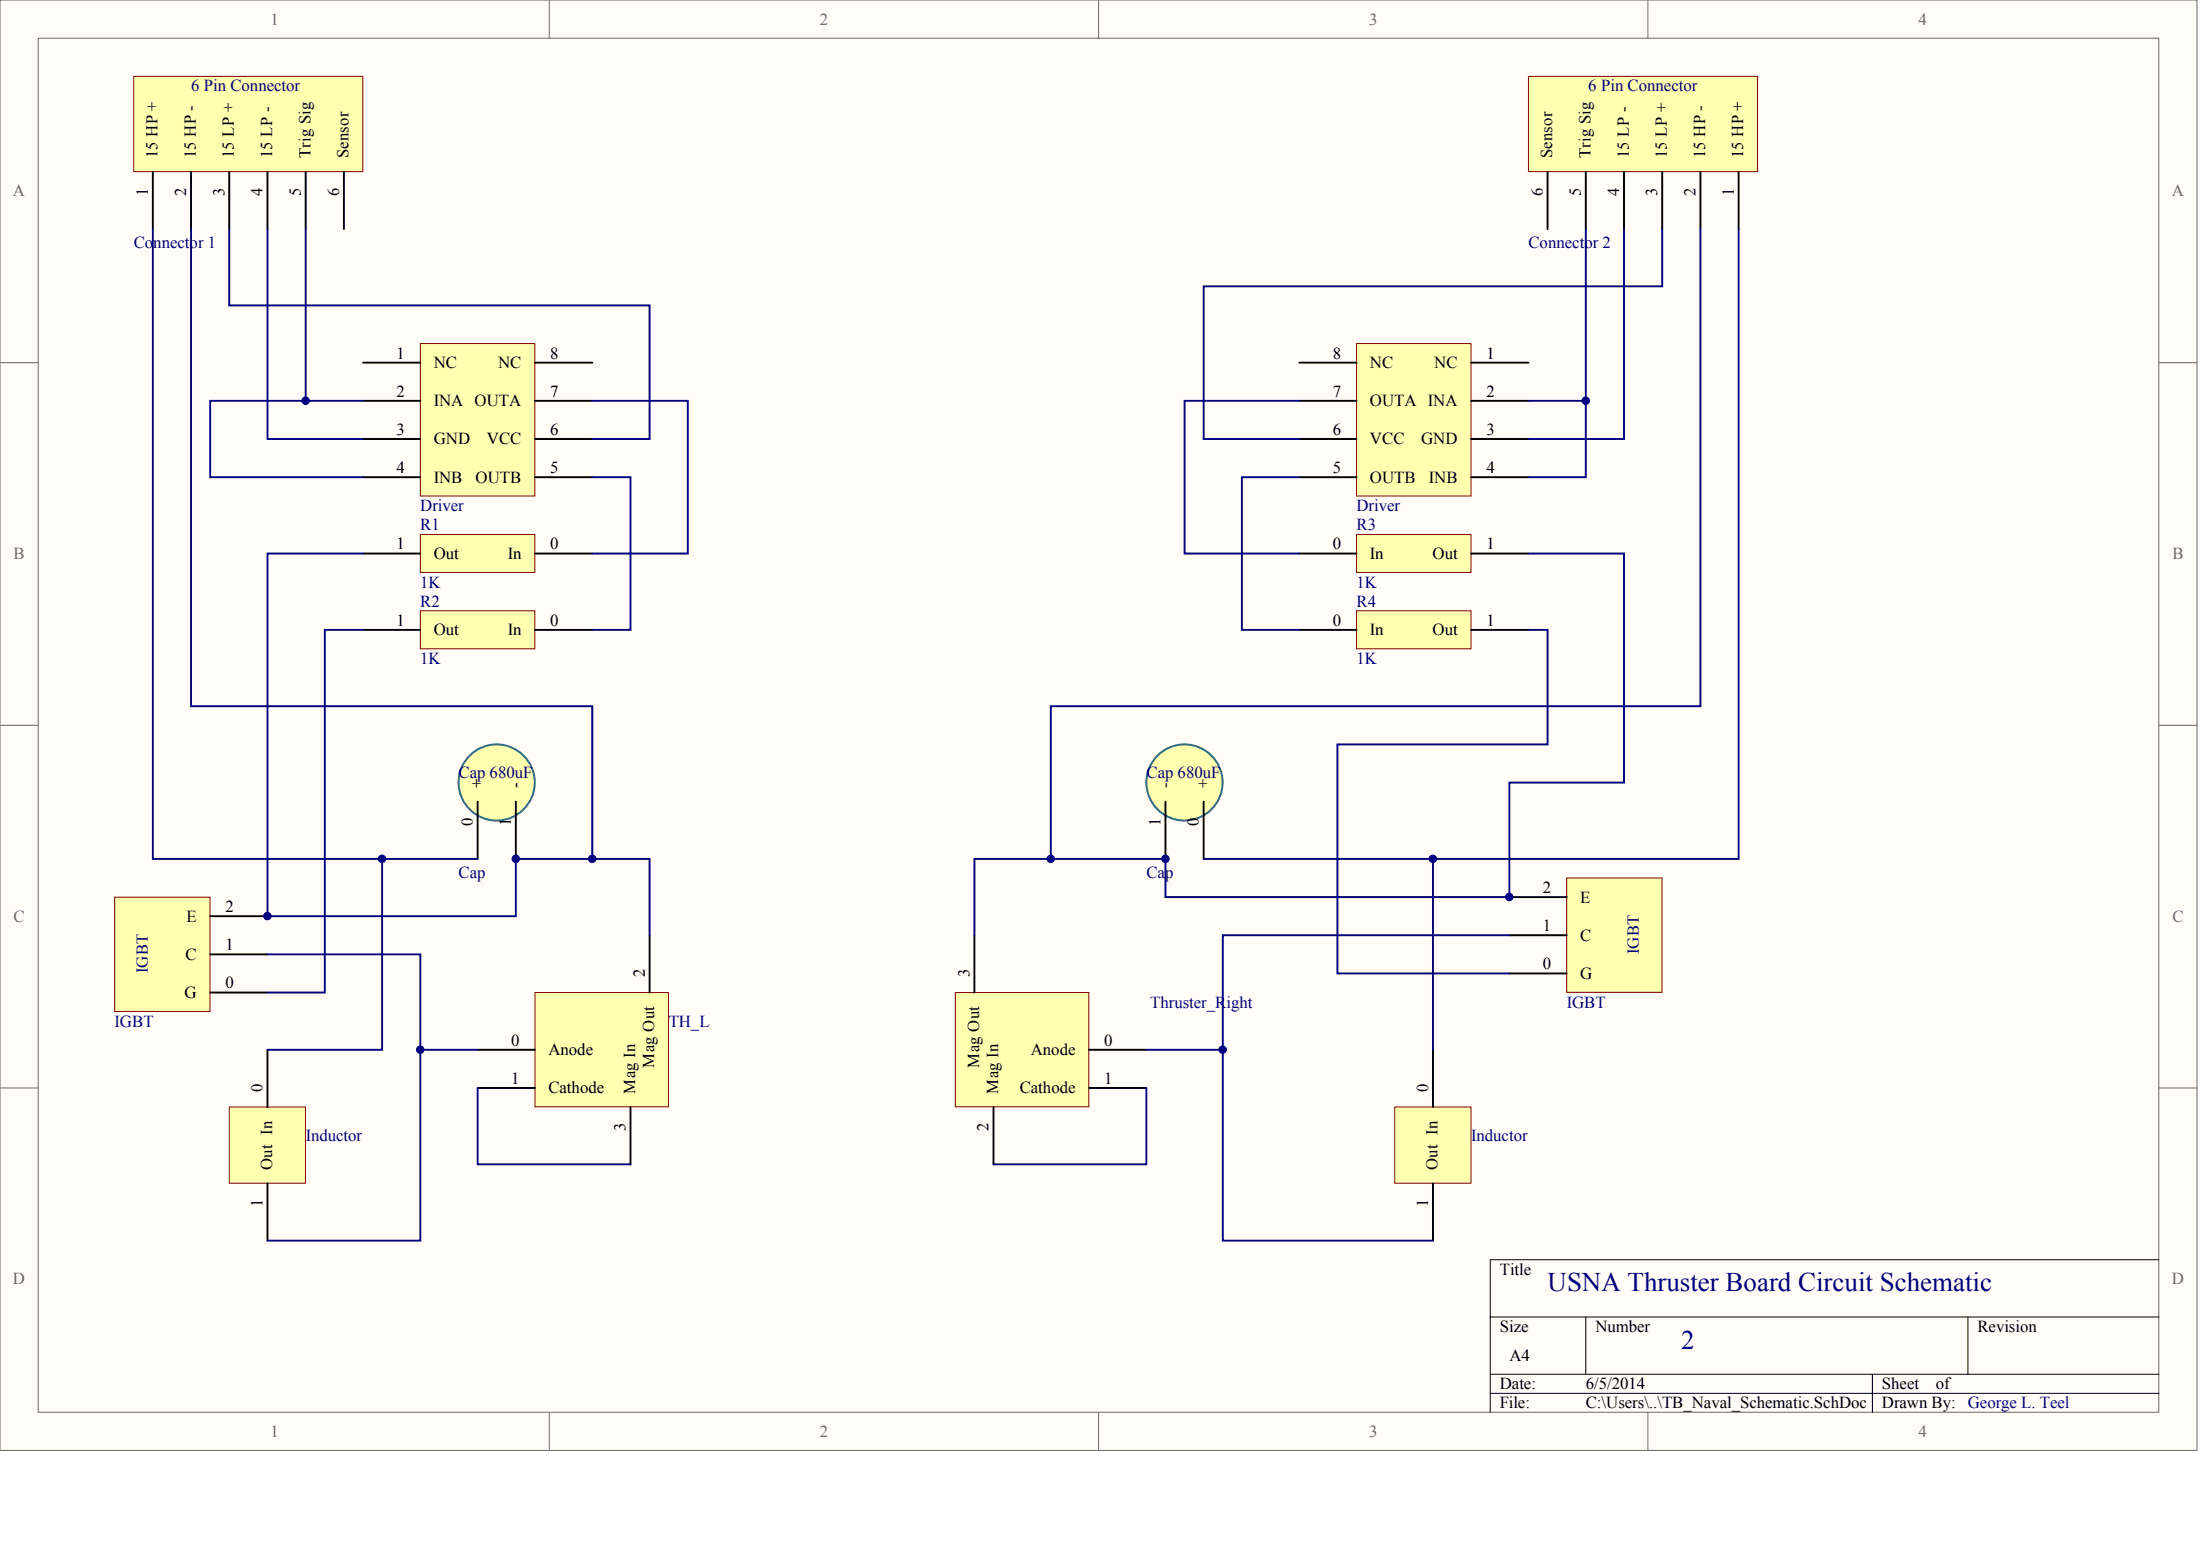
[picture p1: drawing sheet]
<svg xmlns="http://www.w3.org/2000/svg" width="840mm" height="594mm" viewBox="0 0 840 594" stroke-linecap="round" stroke-linejoin="round" font-family="sans-serif">
<g fill="#fffcf8" stroke="#696969" stroke-width=".38">
<path d="M0 0h838.5v553.4h-838.5z"/>
<path d="M14.6 14.6h809.3v524.2h-809.3z"/>
</g>
<path d="M209.6 0v14.6M419.3 0v14.6M628.9 0v14.6M0 138.4h14.6M824 138.4h14.5M0 276.7h14.6M824 276.7h14.5M0 415.1h14.6M824 415.1h14.5M209.6 538.9v14.6M419.3 538.9v14.6M628.9 538.9v14.6" fill="none" stroke="#696969" stroke-width=".38"/>
<path d="M824 480.7h-255.3v58.2M568.7 502.5h255.3M605.2 502.5v21.9M751 502.5v21.9M568.7 524.4h255.3M568.7 531.6h255.3M714.6 524.4v14.5" fill="none" stroke="#000" stroke-width=".38"/>
<path d="M51 29.1h87.5v36.4h-87.5z" fill="#ffffb0" stroke="#800000" stroke-width=".38"/>
<path d="M58.3 65.6v21.8M72.9 65.6v21.8M87.5 65.6v21.8M102.1 65.6v21.8M116.7 65.6v21.8M131.2 65.6v21.8" fill="none" stroke="#000" stroke-width=".73"/>
<path d="M583.3 29.1h87.5v36.4h-87.5z" fill="#ffffb0" stroke="#800000" stroke-width=".38"/>
<path d="M590.6 65.6v21.8M605.2 65.6v21.8M619.8 65.6v21.8M634.4 65.6v21.8M649 65.6v21.8M663.5 65.6v21.8" fill="none" stroke="#000" stroke-width=".73"/>
<path d="M204.2 378.7h50.9v43.6h-50.9z" fill="#ffffb0" stroke="#800000" stroke-width=".38"/>
<path d="M247.9 356.9v21.8M182.3 400.6h21.9M182.3 415.1h21.9M240.6 422.4v21.8" fill="none" stroke="#000" stroke-width=".73"/>
<path d="M43.7 342.3h36.4v43.6h-36.4z" fill="#ffffb0" stroke="#800000" stroke-width=".38"/>
<path d="M80.2 349.6h21.9M80.2 378.7h21.9M80.2 364.1h21.9" fill="none" stroke="#000" stroke-width=".73"/>
<path d="M597.9 335h36.4v43.6h-36.4z" fill="#ffffb0" stroke="#800000" stroke-width=".38"/>
<path d="M576 356.9h21.9M576 342.3h21.9M576 371.4h21.9" fill="none" stroke="#000" stroke-width=".73"/>
<path d="M160.4 131.1h43.7v58.2h-43.7z" fill="#ffffb0" stroke="#800000" stroke-width=".38"/>
<path d="M138.5 138.4h21.9M204.2 138.4h21.8M138.5 152.9h21.9M204.2 152.9h21.8M138.5 167.5h21.9M204.2 167.5h21.8M138.5 182.1h21.9M204.2 182.1h21.8" fill="none" stroke="#000" stroke-width=".73"/>
<path d="M517.7 131.1h43.7v58.2h-43.7z" fill="#ffffb0" stroke="#800000" stroke-width=".38"/>
<path d="M495.8 138.4h21.9M561.5 138.4h21.8M495.8 152.9h21.9M561.5 152.9h21.8M495.8 167.5h21.9M561.5 167.5h21.8M495.8 182.1h21.9M561.5 182.1h21.8" fill="none" stroke="#000" stroke-width=".73"/>
<path d="M160.4 203.9h43.7v14.5h-43.7z" fill="#ffffb0" stroke="#800000" stroke-width=".38"/>
<path d="M138.5 211.2h21.9M204.2 211.2h21.8" fill="none" stroke="#000" stroke-width=".73"/>
<path d="M160.4 233.1h43.7v14.4h-43.7z" fill="#ffffb0" stroke="#800000" stroke-width=".38"/>
<path d="M138.5 240.3h21.9M204.2 240.3h21.8" fill="none" stroke="#000" stroke-width=".73"/>
<path d="M517.7 203.9h43.7v14.5h-43.7z" fill="#ffffb0" stroke="#800000" stroke-width=".38"/>
<path d="M495.8 211.2h21.9M561.5 211.2h21.8" fill="none" stroke="#000" stroke-width=".73"/>
<path d="M517.7 233.1h43.7v14.4h-43.7z" fill="#ffffb0" stroke="#800000" stroke-width=".38"/>
<path d="M495.8 240.3h21.9M561.5 240.3h21.8" fill="none" stroke="#000" stroke-width=".73"/>
<circle cx="189.5" cy="298.6" r="14.5" fill="#ffffb0" stroke="#008080" stroke-width=".73"/>
<path d="M182.3 305.9v21.8M196.9 305.9v21.8" fill="none" stroke="#000" stroke-width=".73"/>
<circle cx="452" cy="298.6" r="14.5" fill="#ffffb0" stroke="#008080" stroke-width=".73"/>
<path d="M444.8 305.9v21.8M459.4 305.9v21.8" fill="none" stroke="#000" stroke-width=".73"/>
<path d="M87.5 422.4h29.1v29.1h-29.1z" fill="#ffffb0" stroke="#800000" stroke-width=".38"/>
<path d="M102.1 400.6v21.8M102.1 451.5v21.9" fill="none" stroke="#000" stroke-width=".73"/>
<path d="M532.3 422.4h29.1v29.1h-29.1z" fill="#ffffb0" stroke="#800000" stroke-width=".38"/>
<path d="M546.9 400.6v21.8M546.9 451.5v21.9" fill="none" stroke="#000" stroke-width=".73"/>
<g fill="none" stroke="#000080" stroke-width=".73">
<path d="M58.3 87.4v240.3h124M72.9 87.4v182.1h153.1v58.2h-29.1v21.9h-94.8v-138.4h36.4M87.5 87.4v29.1h160.4v51h-21.9M102.1 87.4v80.1h36.4M116.7 87.4v65.5M138.5 152.9h-58.3v29.2h58.3M226 152.9h36.5v58.3h-36.5M226 182.1h14.6v58.2h-14.6M138.5 240.3h-14.5v138.4h-21.9M145.8 327.7v72.9h-43.7M226 327.7h21.9v29.2M182.3 415.1v29.1h58.3"/>
<path d="M182.3 400.6h-21.9v72.8h-58.3"/>
</g>
<path d="M364.6 378.7h50.9v43.6h-50.9z" fill="#ffffb0" stroke="#800000" stroke-width=".38"/>
<path d="M371.9 356.9v21.8M415.6 400.6h21.9M415.6 415.1h21.9M379.2 422.4v21.8" fill="none" stroke="#000" stroke-width=".73"/>
<g fill="none" stroke="#000080" stroke-width=".73">
<path d="M605.2 87.4v65.5h-21.9M619.8 87.4v80.1h-36.5M634.4 87.4v21.8h-175v58.3h36.4M649 87.4v182.1h-248v58.2h43.8v14.6h131.2v-43.7h43.8v-87.4h-36.5M663.5 87.4v240.3h-204.1M495.8 152.9h-43.7v58.3h43.7M605.2 152.9v29.2h-21.9M495.8 182.1h-21.8v58.2h21.8M583.3 240.3h7.3v43.7h-80.2v87.4h65.6M401 327.7h-29.1v29.2M546.9 327.7v72.9M576 356.9h-109.3v43.7h-29.2"/>
<path d="M102.1 364.1h58.3v36.5M437.5 415.1v29.1h-58.3M466.7 400.6v72.8h80.2"/>
</g>
<g fill="#000080" stroke="#000080" stroke-width=".38">
<circle cx="102" cy="349.5" r="1.42"/>
<circle cx="116.6" cy="152.9" r="1.42"/>
<circle cx="145.8" cy="327.7" r="1.42"/>
<circle cx="160.4" cy="400.5" r="1.42"/>
<circle cx="196.8" cy="327.7" r="1.42"/>
<circle cx="226" cy="327.7" r="1.42"/>
<circle cx="401" cy="327.7" r="1.42"/>
<circle cx="444.8" cy="327.7" r="1.42"/>
<circle cx="466.6" cy="400.5" r="1.42"/>
<circle cx="546.8" cy="327.7" r="1.42"/>
<circle cx="576" cy="342.3" r="1.42"/>
<circle cx="605.2" cy="152.9" r="1.42"/>
</g>
<g font-size="10.3" fill="#000080">
<text x="590.6" y="492.7">USNA Thruster Board Circuit Schematic</text>
<text x="641.7" y="514.6">2</text>
</g>
<g font-size="6.4" fill="#696969">
<text x="103.2" y="9.4">1</text>
<text x="312.9" y="9.4">2</text>
<text x="522.5" y="9.4">3</text>
<text x="732.2" y="9.4">4</text>
<text x="5" y="74.9">A</text>
<text x="828.9" y="74.9">A</text>
<text x="5.2" y="213.3">B</text>
<text x="829.1" y="213.3">B</text>
<text x="5.2" y="351.6">C</text>
<text x="829.1" y="351.6">C</text>
<text x="5" y="490">D</text>
<text x="828.9" y="490">D</text>
<text x="103.2" y="548.3">1</text>
<text x="312.9" y="548.3">2</text>
<text x="522.5" y="548.3">3</text>
<text x="732.2" y="548.3">4</text>
</g>
<g font-size="6.4" fill="#000080">
<text x="72.9" y="34.9">6 Pin Connector</text>
<text x="606.2" y="34.9">6 Pin Connector</text>
<text x="51" y="94.6">Connector 1</text>
<text x="583.3" y="94.6">Connector 2</text>
<text x="160.4" y="195.1">Driver</text>
<text x="517.7" y="195.1">Driver</text>
<text x="160.4" y="202.4">R1</text>
<text x="517.7" y="202.4">R3</text>
<text x="160.4" y="224.2">1K</text>
<text x="517.7" y="224.2">1K</text>
<text x="160.4" y="231.5">R2</text>
<text x="517.7" y="231.5">R4</text>
<text x="160.4" y="253.3">1K</text>
<text x="517.7" y="253.3">1K</text>
<text x="175" y="297">Cap 680uF</text>
<text x="437.6" y="297">Cap 680uF</text>
<text x="175" y="334.9">Cap</text>
<text x="437.5" y="334.9">Cap</text>
<text x="439" y="384.4">Thruster_Right</text>
<text x="597.9" y="384.4">IGBT</text>
<text x="43.7" y="391.7">IGBT</text>
<text x="255.2" y="391.7">TH_L</text>
<text x="116.7" y="435.4">Inductor</text>
<text x="561.5" y="435.4">Inductor</text>
<text x="751" y="537.3">George L. Teel</text>
</g>
<g font-size="6.4">
<text x="151.4" y="136.8">1</text>
<text x="210" y="136.8">8</text>
<text x="508.7" y="136.8">8</text>
<text x="567.3" y="136.8">1</text>
<text x="165.5" y="140.4">NC</text>
<text x="190.1" y="140.4">NC</text>
<text x="522.8" y="140.4">NC</text>
<text x="547.4" y="140.4">NC</text>
<text x="151.4" y="151.4">2</text>
<text x="165.5" y="155">INA OUTA</text>
<text x="210" y="151.4">7</text>
<text x="508.7" y="151.4">7</text>
<text x="522.8" y="155">OUTA INA</text>
<text x="567.3" y="151.4">2</text>
<text x="151.4" y="165.9">3</text>
<text x="210" y="165.9">6</text>
<text x="508.7" y="165.9">6</text>
<text x="567.3" y="165.9">3</text>
<text x="165.5" y="169.6">GND</text>
<text x="185.8" y="169.6">VCC</text>
<text x="522.8" y="169.6">VCC</text>
<text x="542.4" y="169.6">GND</text>
<text x="151.4" y="180.5">4</text>
<text x="165.5" y="184.1">INB</text>
<text x="181.5" y="184.1">OUTB</text>
<text x="210" y="180.5">5</text>
<text x="508.7" y="180.5">5</text>
<text x="522.8" y="184.1">OUTB</text>
<text x="545.3" y="184.1">INB</text>
<text x="567.3" y="180.5">4</text>
<text x="151.4" y="209.6">1</text>
<text x="210" y="209.6">0</text>
<text x="508.7" y="209.6">0</text>
<text x="567.3" y="209.6">1</text>
<text x="165.5" y="213.3">Out</text>
<text x="193.8" y="213.3">In</text>
<text x="522.8" y="213.3">In</text>
<text x="546.7" y="213.3">Out</text>
<text x="151.4" y="238.8">1</text>
<text x="210" y="238.8">0</text>
<text x="508.7" y="238.8">0</text>
<text x="567.3" y="238.8">1</text>
<text x="165.5" y="242.4">Out</text>
<text x="193.8" y="242.4">In</text>
<text x="522.8" y="242.4">In</text>
<text x="546.7" y="242.4">Out</text>
<text x="588.9" y="340.7">2</text>
<text x="603" y="344.4">E</text>
<text x="71.2" y="351.6">E</text>
<text x="86" y="348">2</text>
<text x="588.9" y="355.3">1</text>
<text x="603" y="358.9">C</text>
<text x="86" y="362.6">1</text>
<text x="70.8" y="366.2">C</text>
<text x="588.9" y="369.8">0</text>
<text x="86" y="377.1">0</text>
<text x="603" y="373.5">G</text>
<text x="70.4" y="380.8">G</text>
<text x="195.1" y="399">0</text>
<text x="421.5" y="399">0</text>
<text x="209.3" y="402.6">Anode</text>
<text x="393.4" y="402.6">Anode</text>
<text x="195.1" y="413.5">1</text>
<text x="421.5" y="413.5">1</text>
<text x="209.3" y="417.2">Cathode</text>
<text x="389.2" y="417.2">Cathode</text>
<text x="572.4" y="486.4">Title</text>
<text x="572.4" y="508.2">Size</text>
<text x="608.9" y="508.2">Number</text>
<text x="754.7" y="508.2">Revision</text>
<text x="576" y="519.1">A4</text>
<text x="572.4" y="530.1">Date:</text>
<text x="605.2" y="530.1">6/5/2014</text>
<text x="718.2" y="530.1">Sheet</text>
<text x="738.8" y="530.1">of</text>
<text x="572.4" y="537.3">File:</text>
<text x="605.2" y="537.3">C:\Users\..\TB_Naval_Schematic.SchDoc</text>
<text x="718.2" y="537.3">Drawn By:</text>
</g>
<g font-size="6.3">
<text x="60.1" y="60.5" transform="rotate(-90 60.1 60.5)">15 HP +</text>
<text x="74.7" y="60.5" transform="rotate(-90 74.7 60.5)">15 HP -</text>
<text x="89.3" y="60.5" transform="rotate(-90 89.3 60.5)">15 LP +</text>
<text x="103.9" y="60.5" transform="rotate(-90 103.9 60.5)">15 LP -</text>
<text x="118.4" y="60.5" transform="rotate(-90 118.4 60.5)">Trig Sig</text>
<text x="133" y="60.5" transform="rotate(-90 133 60.5)">Sensor</text>
<text x="592.4" y="60.5" transform="rotate(-90 592.4 60.5)">Sensor</text>
<text x="607" y="60.5" transform="rotate(-90 607 60.5)">Trig Sig</text>
<text x="621.6" y="60.5" transform="rotate(-90 621.6 60.5)">15 LP -</text>
<text x="636.2" y="60.5" transform="rotate(-90 636.2 60.5)">15 LP +</text>
<text x="650.7" y="60.5" transform="rotate(-90 650.7 60.5)">15 HP -</text>
<text x="665.3" y="60.5" transform="rotate(-90 665.3 60.5)">15 HP +</text>
<text x="56.5" y="74.7" transform="rotate(-90 56.5 74.7)">1</text>
<text x="71.1" y="74.7" transform="rotate(-90 71.1 74.7)">2</text>
<text x="85.6" y="74.7" transform="rotate(-90 85.6 74.7)">3</text>
<text x="100.2" y="74.7" transform="rotate(-90 100.2 74.7)">4</text>
<text x="114.8" y="74.7" transform="rotate(-90 114.8 74.7)">5</text>
<text x="129.4" y="74.7" transform="rotate(-90 129.4 74.7)">6</text>
<text x="588.8" y="74.7" transform="rotate(-90 588.8 74.7)">6</text>
<text x="603.3" y="74.7" transform="rotate(-90 603.3 74.7)">5</text>
<text x="617.9" y="74.7" transform="rotate(-90 617.9 74.7)">4</text>
<text x="632.5" y="74.7" transform="rotate(-90 632.5 74.7)">3</text>
<text x="647.1" y="74.7" transform="rotate(-90 647.1 74.7)">2</text>
<text x="661.7" y="74.7" transform="rotate(-90 661.7 74.7)">1</text>
<text x="184.1" y="300.8" transform="rotate(-90 184.1 300.8)">+</text>
<text x="198.7" y="300.8" transform="rotate(-90 198.7 300.8)">-</text>
<text x="446.6" y="300.8" transform="rotate(-90 446.6 300.8)">-</text>
<text x="461.2" y="300.8" transform="rotate(-90 461.2 300.8)">+</text>
<text x="180.4" y="315" transform="rotate(-90 180.4 315)">0</text>
<text x="195" y="315" transform="rotate(-90 195 315)">1</text>
<text x="442.9" y="315" transform="rotate(-90 442.9 315)">1</text>
<text x="457.5" y="315" transform="rotate(-90 457.5 315)">0</text>
<text x="246" y="372.9" transform="rotate(-90 246 372.9)">2</text>
<text x="370" y="372.9" transform="rotate(-90 370 372.9)">3</text>
<text x="249.7" y="407.3" transform="rotate(-90 249.7 407.3)">Mag Out</text>
<text x="373.7" y="407.3" transform="rotate(-90 373.7 407.3)">Mag Out</text>
<text x="100.2" y="416.6" transform="rotate(-90 100.2 416.6)">0</text>
<text x="242.4" y="417.3" transform="rotate(-90 242.4 417.3)">Mag In</text>
<text x="380.9" y="417.3" transform="rotate(-90 380.9 417.3)">Mag In</text>
<text x="545" y="416.6" transform="rotate(-90 545 416.6)">0</text>
<text x="238.8" y="431.5" transform="rotate(-90 238.8 431.5)">3</text>
<text x="377.3" y="431.5" transform="rotate(-90 377.3 431.5)">2</text>
<text x="103.9" y="446.4" transform="rotate(-90 103.9 446.4)">Out In</text>
<text x="548.7" y="446.4" transform="rotate(-90 548.7 446.4)">Out In</text>
<text x="100.2" y="460.6" transform="rotate(-90 100.2 460.6)">1</text>
<text x="545" y="460.6" transform="rotate(-90 545 460.6)">1</text>
</g>
<g font-size="6.3" fill="#000080">
<text x="625.4" y="364.1" transform="rotate(-90 625.4 364.1)">IGBT</text>
<text x="56.5" y="371.4" transform="rotate(-90 56.5 371.4)">IGBT</text>
</g>
</svg>
